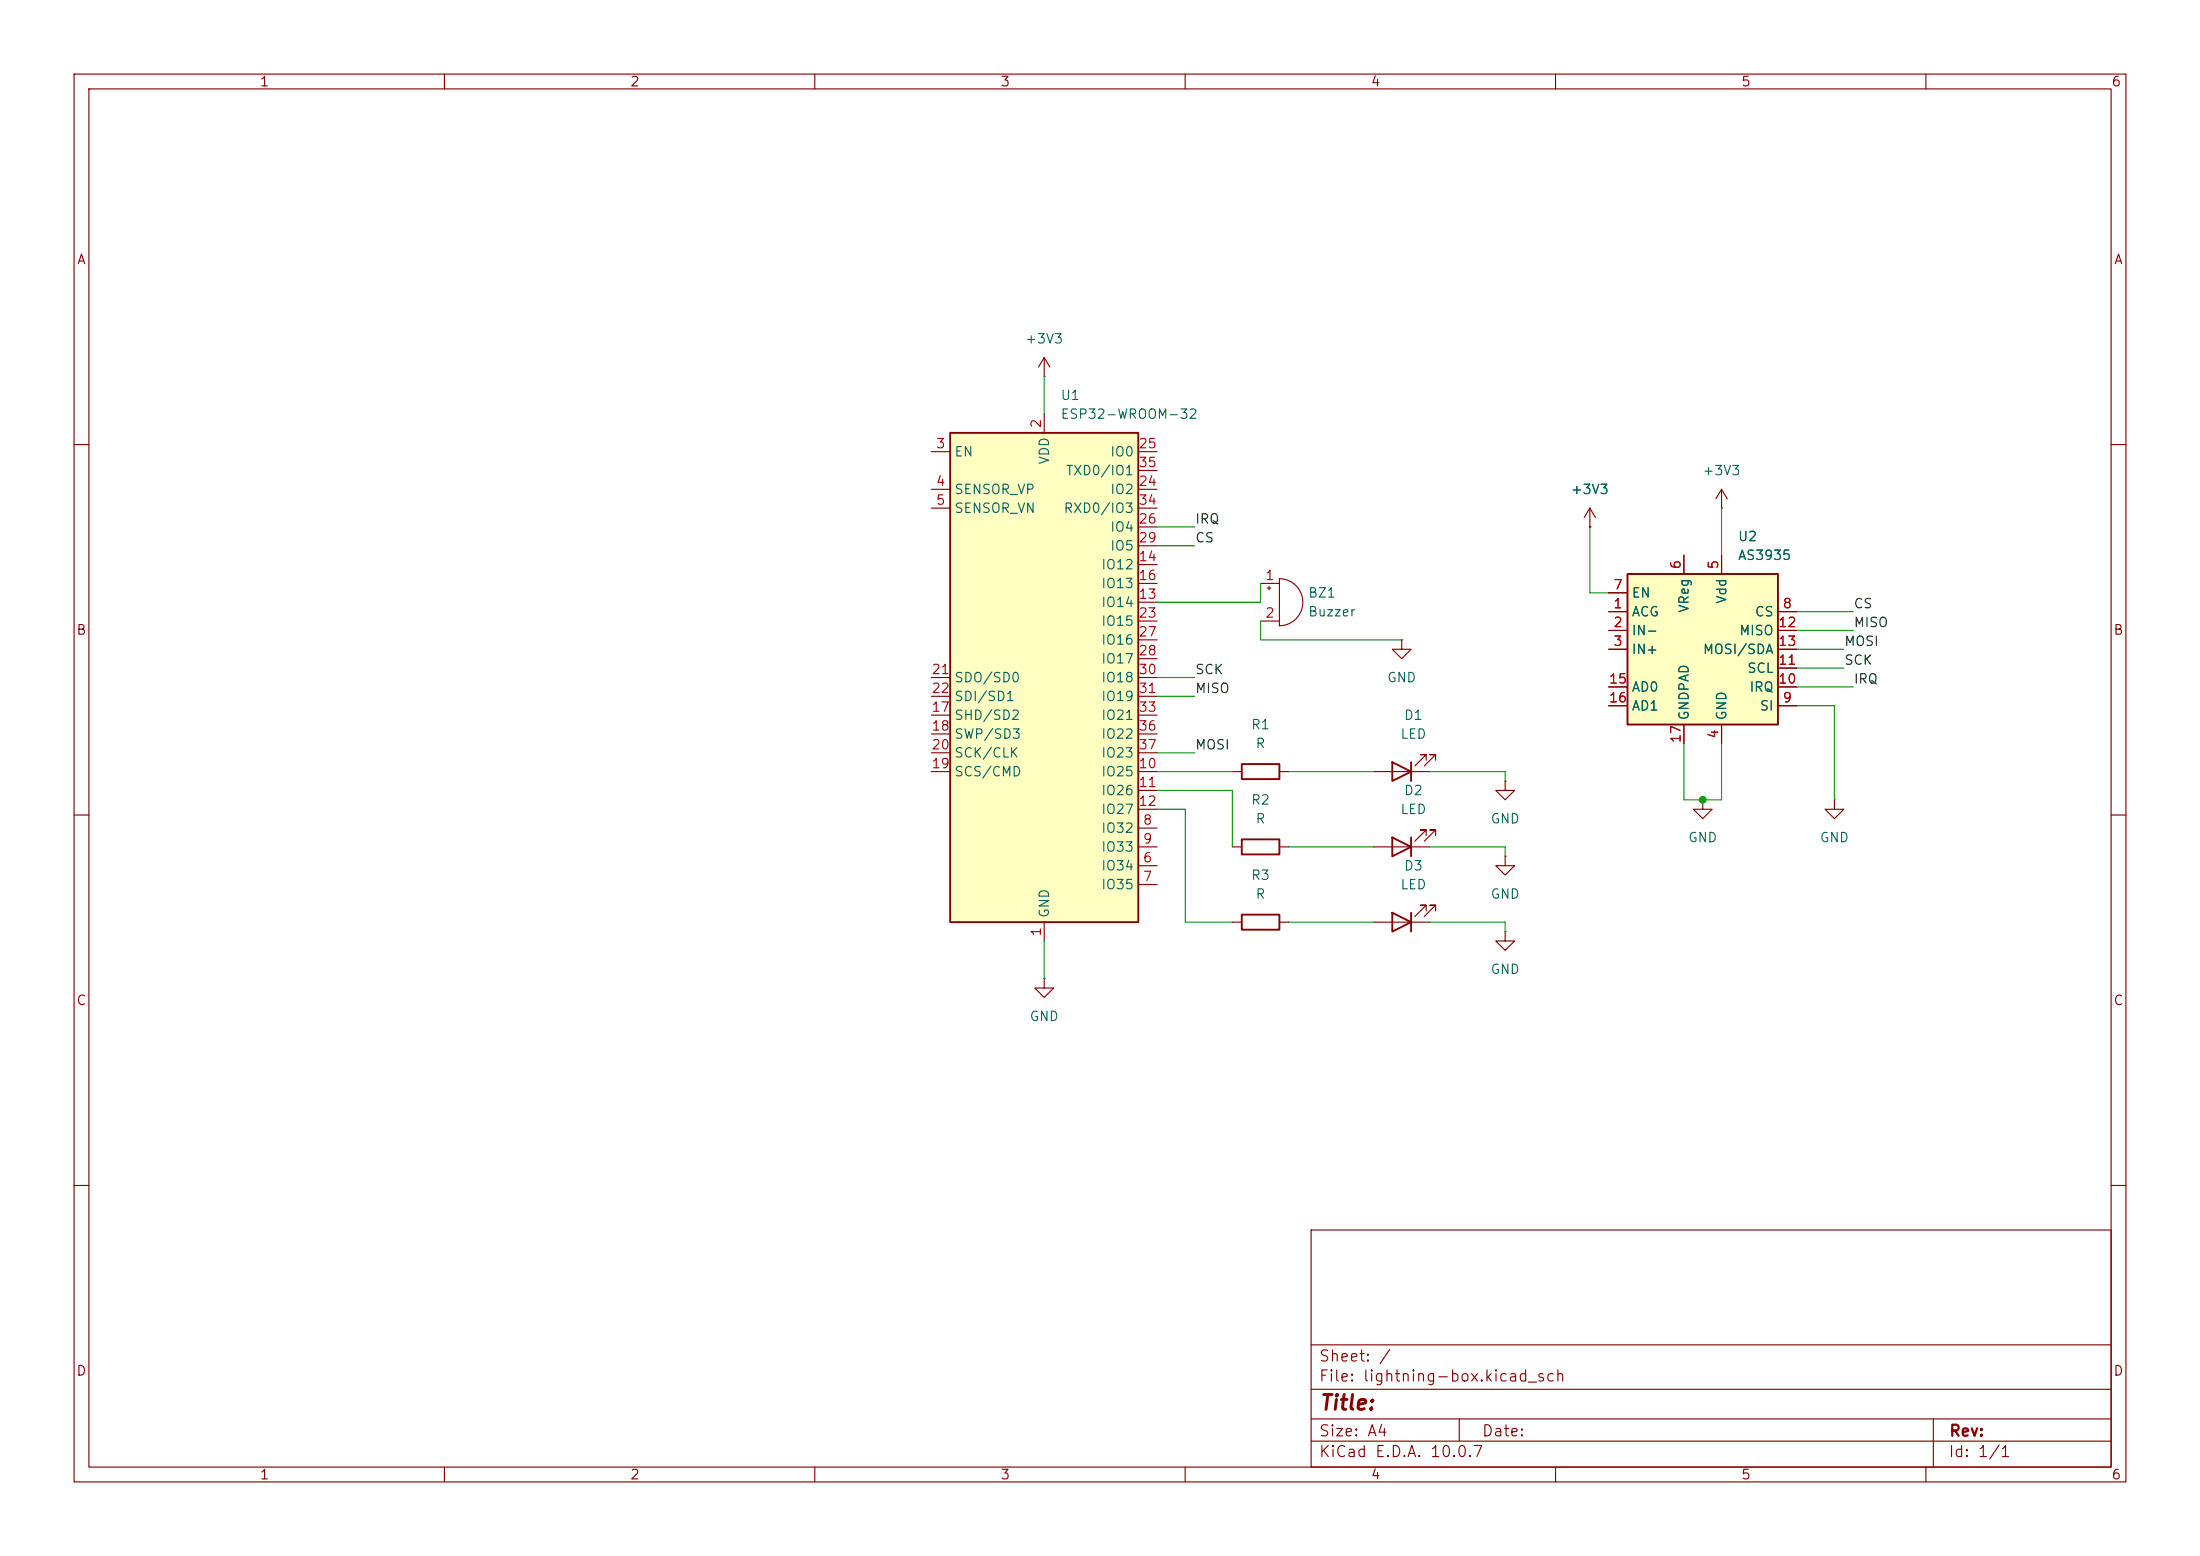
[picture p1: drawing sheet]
(kicad_sch
 (version 20260306)
 (generator "eeschema")
 (generator_version "10.0")
 (paper "A4")
 (lib_symbols
  (symbol "Device:Buzzer"
   (pin_names
    (offset 0.0254) (hide yes)) (exclude_from_sim no) (in_bom yes) (on_board yes)
   (in_pos_files yes)
   (duplicate_pin_numbers_are_jumpers no)
   (property "Reference" "BZ" (at 3.81 1.27 0) (show_name no) (do_not_autoplace no) (effects (font (size 1.27 1.27)) (justify left)))
   (property "Value" "Buzzer" (at 3.81 -1.27 0) (show_name no) (do_not_autoplace no) (effects (font (size 1.27 1.27)) (justify left)))
   (property "Footprint" "" (at -0.635 2.54 90) (show_name no) (do_not_autoplace no) (hide yes) (effects (font (size 1.27 1.27))))
   (property "Datasheet" "" (at -0.635 2.54 90) (show_name no) (do_not_autoplace no) (hide yes) (effects (font (size 1.27 1.27))))
   (property "Description" "Buzzer, polarized" (at 0 0 0) (show_name no) (do_not_autoplace no) (hide yes) (effects (font (size 1.27 1.27))))
   (symbol "Buzzer_0_1"
    (polyline (pts (xy -1.651 1.905) (xy -1.143 1.905)) (stroke (width 0) (type default)) (fill (type none)))
    (polyline (pts (xy -1.397 2.159) (xy -1.397 1.651)) (stroke (width 0) (type default)) (fill (type none)))
    (arc (start 0 3.175) (mid 3.1612 0) (end 0 -3.175) (stroke (width 0) (type default)) (fill (type none)))
    (polyline (pts (xy 0 3.175) (xy 0 -3.175)) (stroke (width 0) (type default)) (fill (type none))))
   (symbol "Buzzer_1_1"
    (pin passive line (at -2.54 2.54 0) (length 2.54) (name "+" (effects (font (size 1.27 1.27)))) (number "1" (effects (font (size 1.27 1.27)))))
    (pin passive line (at -2.54 -2.54 0) (length 2.54) (name "-" (effects (font (size 1.27 1.27)))) (number "2" (effects (font (size 1.27 1.27))))))
   (embedded_fonts no))
  (symbol "Device:LED"
   (pin_numbers (hide yes))
   (pin_names
    (offset 1.016) (hide yes)) (exclude_from_sim no) (in_bom yes) (on_board yes)
   (in_pos_files yes)
   (duplicate_pin_numbers_are_jumpers no)
   (property "Reference" "D" (at 0 2.54 0) (show_name no) (do_not_autoplace no) (effects (font (size 1.27 1.27))))
   (property "Value" "LED" (at 0 -2.54 0) (show_name no) (do_not_autoplace no) (effects (font (size 1.27 1.27))))
   (property "Footprint" "" (at 0 0 0) (show_name no) (do_not_autoplace no) (hide yes) (effects (font (size 1.27 1.27))))
   (property "Datasheet" "" (at 0 0 0) (show_name no) (do_not_autoplace no) (hide yes) (effects (font (size 1.27 1.27))))
   (property "Description" "Light emitting diode" (at 0 0 0) (show_name no) (do_not_autoplace no) (hide yes) (effects (font (size 1.27 1.27))))
   (property "Sim.Pins" "1=K 2=A" (at 0 0 0) (show_name no) (do_not_autoplace no) (hide yes) (effects (font (size 1.27 1.27))))
   (symbol "LED_0_1"
    (polyline (pts (xy -3.048 -0.762) (xy -4.572 -2.286) (xy -3.81 -2.286) (xy -4.572 -2.286) (xy -4.572 -1.524)) (stroke (width 0) (type default)) (fill (type none)))
    (polyline (pts (xy -1.778 -0.762) (xy -3.302 -2.286) (xy -2.54 -2.286) (xy -3.302 -2.286) (xy -3.302 -1.524)) (stroke (width 0) (type default)) (fill (type none)))
    (polyline (pts (xy -1.27 0) (xy 1.27 0)) (stroke (width 0) (type default)) (fill (type none)))
    (polyline (pts (xy -1.27 -1.27) (xy -1.27 1.27)) (stroke (width 0.254) (type default)) (fill (type none)))
    (polyline (pts (xy 1.27 -1.27) (xy 1.27 1.27) (xy -1.27 0) (xy 1.27 -1.27)) (stroke (width 0.254) (type default)) (fill (type none))))
   (symbol "LED_1_1"
    (pin passive line (at -3.81 0 0) (length 2.54) (name "K" (effects (font (size 1.27 1.27)))) (number "1" (effects (font (size 1.27 1.27)))))
    (pin passive line (at 3.81 0 180) (length 2.54) (name "A" (effects (font (size 1.27 1.27)))) (number "2" (effects (font (size 1.27 1.27))))))
   (embedded_fonts no))
  (symbol "Device:R"
   (pin_numbers (hide yes))
   (pin_names
    (offset 0)) (exclude_from_sim no) (in_bom yes) (on_board yes)
   (in_pos_files yes)
   (duplicate_pin_numbers_are_jumpers no)
   (property "Reference" "R" (at 2.032 0 90) (show_name no) (do_not_autoplace no) (effects (font (size 1.27 1.27))))
   (property "Value" "R" (at 0 0 90) (show_name no) (do_not_autoplace no) (effects (font (size 1.27 1.27))))
   (property "Footprint" "" (at -1.778 0 90) (show_name no) (do_not_autoplace no) (hide yes) (effects (font (size 1.27 1.27))))
   (property "Datasheet" "" (at 0 0 0) (show_name no) (do_not_autoplace no) (hide yes) (effects (font (size 1.27 1.27))))
   (property "Description" "Resistor" (at 0 0 0) (show_name no) (do_not_autoplace no) (hide yes) (effects (font (size 1.27 1.27))))
   (symbol "R_0_1"
    (rectangle (start -1.016 -2.54) (end 1.016 2.54) (stroke (width 0.254) (type default)) (fill (type none))))
   (symbol "R_1_1"
    (pin passive line (at 0 3.81 270) (length 1.27) (name "" (effects (font (size 1.27 1.27)))) (number "1" (effects (font (size 1.27 1.27)))))
    (pin passive line (at 0 -3.81 90) (length 1.27) (name "" (effects (font (size 1.27 1.27)))) (number "2" (effects (font (size 1.27 1.27))))))
   (embedded_fonts no))
  (symbol "RF_Module:ESP32-WROOM-32" (exclude_from_sim no) (in_bom yes) (on_board yes)
   (in_pos_files yes)
   (duplicate_pin_numbers_are_jumpers no)
   (property "Reference" "U" (at -12.7 34.29 0) (show_name no) (do_not_autoplace no) (effects (font (size 1.27 1.27)) (justify left)))
   (property "Value" "ESP32-WROOM-32" (at 1.27 34.29 0) (show_name no) (do_not_autoplace no) (effects (font (size 1.27 1.27)) (justify left)))
   (property "Footprint" "RF_Module:ESP32-WROOM-32" (at 0 -38.1 0) (show_name no) (do_not_autoplace no) (hide yes) (effects (font (size 1.27 1.27))))
   (property "Datasheet" "https://www.espressif.com/sites/default/files/documentation/esp32-wroom-32_datasheet_en.pdf" (at -7.62 1.27 0) (show_name no) (do_not_autoplace no) (hide yes) (effects (font (size 1.27 1.27))))
   (property "Description" "RF Module, ESP32-D0WDQ6 SoC, Wi-Fi 802.11b/g/n, Bluetooth, BLE, 32-bit, 2.7-3.6V, onboard antenna, SMD" (at 0 0 0) (show_name no) (do_not_autoplace no) (hide yes) (effects (font (size 1.27 1.27))))
   (symbol "ESP32-WROOM-32_0_1"
    (rectangle (start -12.7 33.02) (end 12.7 -33.02) (stroke (width 0.254) (type default)) (fill (type background))))
   (symbol "ESP32-WROOM-32_1_1"
    (pin power_in line (at 0 -35.56 90) (length 2.54) (name "GND" (effects (font (size 1.27 1.27)))) (number "1" (effects (font (size 1.27 1.27)))))
    (pin power_in line (at 0 35.56 270) (length 2.54) (name "VDD" (effects (font (size 1.27 1.27)))) (number "2" (effects (font (size 1.27 1.27)))))
    (pin input line (at -15.24 30.48 0) (length 2.54) (name "EN" (effects (font (size 1.27 1.27)))) (number "3" (effects (font (size 1.27 1.27)))))
    (pin input line (at -15.24 25.4 0) (length 2.54) (name "SENSOR_VP" (effects (font (size 1.27 1.27)))) (number "4" (effects (font (size 1.27 1.27)))))
    (pin input line (at -15.24 22.86 0) (length 2.54) (name "SENSOR_VN" (effects (font (size 1.27 1.27)))) (number "5" (effects (font (size 1.27 1.27)))))
    (pin input line (at 15.24 -25.4 180) (length 2.54) (name "IO34" (effects (font (size 1.27 1.27)))) (number "6" (effects (font (size 1.27 1.27)))))
    (pin input line (at 15.24 -27.94 180) (length 2.54) (name "IO35" (effects (font (size 1.27 1.27)))) (number "7" (effects (font (size 1.27 1.27)))))
    (pin bidirectional line (at 15.24 -20.32 180) (length 2.54) (name "IO32" (effects (font (size 1.27 1.27)))) (number "8" (effects (font (size 1.27 1.27)))))
    (pin bidirectional line (at 15.24 -22.86 180) (length 2.54) (name "IO33" (effects (font (size 1.27 1.27)))) (number "9" (effects (font (size 1.27 1.27)))))
    (pin bidirectional line (at 15.24 -12.7 180) (length 2.54) (name "IO25" (effects (font (size 1.27 1.27)))) (number "10" (effects (font (size 1.27 1.27)))))
    (pin bidirectional line (at 15.24 -15.24 180) (length 2.54) (name "IO26" (effects (font (size 1.27 1.27)))) (number "11" (effects (font (size 1.27 1.27)))))
    (pin bidirectional line (at 15.24 -17.78 180) (length 2.54) (name "IO27" (effects (font (size 1.27 1.27)))) (number "12" (effects (font (size 1.27 1.27)))))
    (pin bidirectional line (at 15.24 10.16 180) (length 2.54) (name "IO14" (effects (font (size 1.27 1.27)))) (number "13" (effects (font (size 1.27 1.27)))))
    (pin bidirectional line (at 15.24 15.24 180) (length 2.54) (name "IO12" (effects (font (size 1.27 1.27)))) (number "14" (effects (font (size 1.27 1.27)))))
    (pin passive line (at 0 -35.56 90) (length 2.54) (hide yes) (name "GND" (effects (font (size 1.27 1.27)))) (number "15" (effects (font (size 1.27 1.27)))))
    (pin bidirectional line (at 15.24 12.7 180) (length 2.54) (name "IO13" (effects (font (size 1.27 1.27)))) (number "16" (effects (font (size 1.27 1.27)))))
    (pin bidirectional line (at -15.24 -5.08 0) (length 2.54) (name "SHD/SD2" (effects (font (size 1.27 1.27)))) (number "17" (effects (font (size 1.27 1.27)))))
    (pin bidirectional line (at -15.24 -7.62 0) (length 2.54) (name "SWP/SD3" (effects (font (size 1.27 1.27)))) (number "18" (effects (font (size 1.27 1.27)))))
    (pin bidirectional line (at -15.24 -12.7 0) (length 2.54) (name "SCS/CMD" (effects (font (size 1.27 1.27)))) (number "19" (effects (font (size 1.27 1.27)))))
    (pin bidirectional line (at -15.24 -10.16 0) (length 2.54) (name "SCK/CLK" (effects (font (size 1.27 1.27)))) (number "20" (effects (font (size 1.27 1.27)))))
    (pin bidirectional line (at -15.24 0 0) (length 2.54) (name "SDO/SD0" (effects (font (size 1.27 1.27)))) (number "21" (effects (font (size 1.27 1.27)))))
    (pin bidirectional line (at -15.24 -2.54 0) (length 2.54) (name "SDI/SD1" (effects (font (size 1.27 1.27)))) (number "22" (effects (font (size 1.27 1.27)))))
    (pin bidirectional line (at 15.24 7.62 180) (length 2.54) (name "IO15" (effects (font (size 1.27 1.27)))) (number "23" (effects (font (size 1.27 1.27)))))
    (pin bidirectional line (at 15.24 25.4 180) (length 2.54) (name "IO2" (effects (font (size 1.27 1.27)))) (number "24" (effects (font (size 1.27 1.27)))))
    (pin bidirectional line (at 15.24 30.48 180) (length 2.54) (name "IO0" (effects (font (size 1.27 1.27)))) (number "25" (effects (font (size 1.27 1.27)))))
    (pin bidirectional line (at 15.24 20.32 180) (length 2.54) (name "IO4" (effects (font (size 1.27 1.27)))) (number "26" (effects (font (size 1.27 1.27)))))
    (pin bidirectional line (at 15.24 5.08 180) (length 2.54) (name "IO16" (effects (font (size 1.27 1.27)))) (number "27" (effects (font (size 1.27 1.27)))))
    (pin bidirectional line (at 15.24 2.54 180) (length 2.54) (name "IO17" (effects (font (size 1.27 1.27)))) (number "28" (effects (font (size 1.27 1.27)))))
    (pin bidirectional line (at 15.24 17.78 180) (length 2.54) (name "IO5" (effects (font (size 1.27 1.27)))) (number "29" (effects (font (size 1.27 1.27)))))
    (pin bidirectional line (at 15.24 0 180) (length 2.54) (name "IO18" (effects (font (size 1.27 1.27)))) (number "30" (effects (font (size 1.27 1.27)))))
    (pin bidirectional line (at 15.24 -2.54 180) (length 2.54) (name "IO19" (effects (font (size 1.27 1.27)))) (number "31" (effects (font (size 1.27 1.27)))))
    (pin no_connect line (at -12.7 -27.94 0) (length 2.54) (hide yes) (name "NC" (effects (font (size 1.27 1.27)))) (number "32" (effects (font (size 1.27 1.27)))))
    (pin bidirectional line (at 15.24 -5.08 180) (length 2.54) (name "IO21" (effects (font (size 1.27 1.27)))) (number "33" (effects (font (size 1.27 1.27)))))
    (pin bidirectional line (at 15.24 22.86 180) (length 2.54) (name "RXD0/IO3" (effects (font (size 1.27 1.27)))) (number "34" (effects (font (size 1.27 1.27)))))
    (pin bidirectional line (at 15.24 27.94 180) (length 2.54) (name "TXD0/IO1" (effects (font (size 1.27 1.27)))) (number "35" (effects (font (size 1.27 1.27)))))
    (pin bidirectional line (at 15.24 -7.62 180) (length 2.54) (name "IO22" (effects (font (size 1.27 1.27)))) (number "36" (effects (font (size 1.27 1.27)))))
    (pin bidirectional line (at 15.24 -10.16 180) (length 2.54) (name "IO23" (effects (font (size 1.27 1.27)))) (number "37" (effects (font (size 1.27 1.27)))))
    (pin passive line (at 0 -35.56 90) (length 2.54) (hide yes) (name "GND" (effects (font (size 1.27 1.27)))) (number "38" (effects (font (size 1.27 1.27)))))
    (pin passive line (at 0 -35.56 90) (length 2.54) (hide yes) (name "GND" (effects (font (size 1.27 1.27)))) (number "39" (effects (font (size 1.27 1.27))))))
   (embedded_fonts no))
  (symbol "Sensor:AS3935" (exclude_from_sim no) (in_bom yes) (on_board yes)
   (in_pos_files yes)
   (duplicate_pin_numbers_are_jumpers no)
   (property "Reference" "U" (at 5.08 15.24 0) (show_name no) (do_not_autoplace no) (effects (font (size 1.27 1.27)) (justify left)))
   (property "Value" "AS3935" (at 5.08 12.7 0) (show_name no) (do_not_autoplace no) (effects (font (size 1.27 1.27)) (justify left)))
   (property "Footprint" "Package_DFN_QFN:MLPQ-16-1EP_4x4mm_P0.65mm_EP2.8x2.8mm" (at 20.32 22.86 0) (show_name no) (do_not_autoplace no) (hide yes) (effects (font (size 1.27 1.27))))
   (property "Datasheet" "https://www.embeddedadventures.com/datasheets/AS3935_Datasheet_EN_v2.pdf" (at -2.54 0 0) (show_name no) (do_not_autoplace no) (hide yes) (effects (font (size 1.27 1.27))))
   (property "Description" "Programmable fully integrated Lightning Sensor IC" (at 0 0 0) (show_name no) (do_not_autoplace no) (hide yes) (effects (font (size 1.27 1.27))))
   (symbol "AS3935_0_1"
    (rectangle (start -10.16 10.16) (end 10.16 -10.16) (stroke (width 0.254) (type default)) (fill (type background))))
   (symbol "AS3935_1_1"
    (pin input line (at -12.7 5.08 0) (length 2.54) (name "ACG" (effects (font (size 1.27 1.27)))) (number "1" (effects (font (size 1.27 1.27)))))
    (pin input line (at -12.7 2.54 0) (length 2.54) (name "IN-" (effects (font (size 1.27 1.27)))) (number "2" (effects (font (size 1.27 1.27)))))
    (pin input line (at -12.7 0 0) (length 2.54) (name "IN+" (effects (font (size 1.27 1.27)))) (number "3" (effects (font (size 1.27 1.27)))))
    (pin power_in line (at 2.54 -12.7 90) (length 2.54) (name "GND" (effects (font (size 1.27 1.27)))) (number "4" (effects (font (size 1.27 1.27)))))
    (pin power_in line (at 2.54 12.7 270) (length 2.54) (name "Vdd" (effects (font (size 1.27 1.27)))) (number "5" (effects (font (size 1.27 1.27)))))
    (pin passive line (at -2.54 12.7 270) (length 2.54) (name "VReg" (effects (font (size 1.27 1.27)))) (number "6" (effects (font (size 1.27 1.27)))))
    (pin input line (at -12.7 7.62 0) (length 2.54) (name "EN" (effects (font (size 1.27 1.27)))) (number "7" (effects (font (size 1.27 1.27)))))
    (pin input line (at 12.7 5.08 180) (length 2.54) (name "CS" (effects (font (size 1.27 1.27)))) (number "8" (effects (font (size 1.27 1.27)))))
    (pin input line (at 12.7 -7.62 180) (length 2.54) (name "SI" (effects (font (size 1.27 1.27)))) (number "9" (effects (font (size 1.27 1.27)))))
    (pin bidirectional line (at 12.7 -5.08 180) (length 2.54) (name "IRQ" (effects (font (size 1.27 1.27)))) (number "10" (effects (font (size 1.27 1.27)))))
    (pin bidirectional line (at 12.7 -2.54 180) (length 2.54) (name "SCL" (effects (font (size 1.27 1.27)))) (number "11" (effects (font (size 1.27 1.27)))))
    (pin output line (at 12.7 2.54 180) (length 2.54) (name "MISO" (effects (font (size 1.27 1.27)))) (number "12" (effects (font (size 1.27 1.27)))))
    (pin bidirectional line (at 12.7 0 180) (length 2.54) (name "MOSI/SDA" (effects (font (size 1.27 1.27)))) (number "13" (effects (font (size 1.27 1.27)))))
    (pin input line (at -12.7 -5.08 0) (length 2.54) (name "AD0" (effects (font (size 1.27 1.27)))) (number "15" (effects (font (size 1.27 1.27)))))
    (pin input line (at -12.7 -7.62 0) (length 2.54) (name "AD1" (effects (font (size 1.27 1.27)))) (number "16" (effects (font (size 1.27 1.27)))))
    (pin power_in line (at -2.54 -12.7 90) (length 2.54) (name "GNDPAD" (effects (font (size 1.27 1.27)))) (number "17" (effects (font (size 1.27 1.27))))))
   (embedded_fonts no))
  (symbol "power:+3V3"
   (power global)
   (pin_numbers (hide yes))
   (pin_names
    (offset 0) (hide yes)) (exclude_from_sim no) (in_bom yes) (on_board yes)
   (in_pos_files yes)
   (duplicate_pin_numbers_are_jumpers no)
   (property "Reference" "#PWR" (at 0 -3.81 0) (show_name no) (do_not_autoplace no) (hide yes) (effects (font (size 1.27 1.27))))
   (property "Value" "+3V3" (at 0 3.556 0) (show_name no) (do_not_autoplace no) (effects (font (size 1.27 1.27))))
   (property "Footprint" "" (at 0 0 0) (show_name no) (do_not_autoplace no) (hide yes) (effects (font (size 1.27 1.27))))
   (property "Datasheet" "" (at 0 0 0) (show_name no) (do_not_autoplace no) (hide yes) (effects (font (size 1.27 1.27))))
   (property "Description" "Power symbol creates a global label with name \"+3V3\"" (at 0 0 0) (show_name no) (do_not_autoplace no) (hide yes) (effects (font (size 1.27 1.27))))
   (symbol "+3V3_0_1"
    (polyline (pts (xy -0.762 1.27) (xy 0 2.54)) (stroke (width 0) (type default)) (fill (type none)))
    (polyline (pts (xy 0 2.54) (xy 0.762 1.27)) (stroke (width 0) (type default)) (fill (type none)))
    (polyline (pts (xy 0 0) (xy 0 2.54)) (stroke (width 0) (type default)) (fill (type none))))
   (symbol "+3V3_1_1"
    (pin power_in line (at 0 0 90) (length 0) (name "" (effects (font (size 1.27 1.27)))) (number "1" (effects (font (size 1.27 1.27))))))
   (embedded_fonts no))
  (symbol "power:GND"
   (power global)
   (pin_numbers (hide yes))
   (pin_names
    (offset 0) (hide yes)) (exclude_from_sim no) (in_bom yes) (on_board yes)
   (in_pos_files yes)
   (duplicate_pin_numbers_are_jumpers no)
   (property "Reference" "#PWR" (at 0 -6.35 0) (show_name no) (do_not_autoplace no) (hide yes) (effects (font (size 1.27 1.27))))
   (property "Value" "GND" (at 0 -3.81 0) (show_name no) (do_not_autoplace no) (effects (font (size 1.27 1.27))))
   (property "Footprint" "" (at 0 0 0) (show_name no) (do_not_autoplace no) (hide yes) (effects (font (size 1.27 1.27))))
   (property "Datasheet" "" (at 0 0 0) (show_name no) (do_not_autoplace no) (hide yes) (effects (font (size 1.27 1.27))))
   (property "Description" "Power symbol creates a global label with name \"GND\" , ground" (at 0 0 0) (show_name no) (do_not_autoplace no) (hide yes) (effects (font (size 1.27 1.27))))
   (symbol "GND_0_1"
    (polyline (pts (xy 0 0) (xy 0 -1.27) (xy 1.27 -1.27) (xy 0 -2.54) (xy -1.27 -1.27) (xy 0 -1.27)) (stroke (width 0) (type default)) (fill (type none))))
   (symbol "GND_1_1"
    (pin power_in line (at 0 0 270) (length 0) (name "" (effects (font (size 1.27 1.27)))) (number "1" (effects (font (size 1.27 1.27))))))
   (embedded_fonts no)))
 (junction
  (at 229.87 107.95)
  (diameter 0)
  (color 0 0 0 0))
 (wire
  (pts (xy 242.57 85.09) (xy 250.19 85.09))
  (stroke (width 0) (type default)))
 (wire
  (pts (xy 227.33 100.33) (xy 227.33 107.95))
  (stroke (width 0) (type default)))
 (wire
  (pts (xy 242.57 82.55) (xy 250.19 82.55))
  (stroke (width 0) (type default)))
 (wire
  (pts (xy 193.04 114.3) (xy 203.2 114.3))
  (stroke (width 0) (type default)))
 (wire
  (pts (xy 156.21 93.98) (xy 161.29 93.98))
  (stroke (width 0) (type default)))
 (wire
  (pts (xy 170.18 86.36) (xy 189.23 86.36))
  (stroke (width 0) (type default)))
 (wire
  (pts (xy 214.63 71.12) (xy 214.63 80.01))
  (stroke (width 0) (type default)))
 (wire
  (pts (xy 203.2 104.14) (xy 203.2 105.41))
  (stroke (width 0) (type default)))
 (wire
  (pts (xy 203.2 114.3) (xy 203.2 115.57))
  (stroke (width 0) (type default)))
 (wire
  (pts (xy 203.2 124.46) (xy 203.2 125.73))
  (stroke (width 0) (type default)))
 (wire
  (pts (xy 242.57 95.25) (xy 247.65 95.25))
  (stroke (width 0) (type default)))
 (wire
  (pts (xy 156.21 81.28) (xy 170.18 81.28))
  (stroke (width 0) (type default)))
 (wire
  (pts (xy 232.41 68.58) (xy 232.41 74.93))
  (stroke (width 0) (type default)))
 (wire
  (pts (xy 156.21 101.6) (xy 161.29 101.6))
  (stroke (width 0) (type default)))
 (wire
  (pts (xy 140.97 50.8) (xy 140.97 55.88))
  (stroke (width 0) (type default)))
 (wire
  (pts (xy 170.18 83.82) (xy 170.18 86.36))
  (stroke (width 0) (type default)))
 (wire
  (pts (xy 173.99 114.3) (xy 185.42 114.3))
  (stroke (width 0) (type default)))
 (wire
  (pts (xy 232.41 100.33) (xy 232.41 107.95))
  (stroke (width 0) (type default)))
 (wire
  (pts (xy 193.04 104.14) (xy 203.2 104.14))
  (stroke (width 0) (type default)))
 (wire
  (pts (xy 156.21 73.66) (xy 161.29 73.66))
  (stroke (width 0) (type default)))
 (wire
  (pts (xy 160.02 124.46) (xy 166.37 124.46))
  (stroke (width 0) (type default)))
 (wire
  (pts (xy 156.21 71.12) (xy 161.29 71.12))
  (stroke (width 0) (type default)))
 (wire
  (pts (xy 227.33 107.95) (xy 229.87 107.95))
  (stroke (width 0) (type default)))
 (wire
  (pts (xy 193.04 124.46) (xy 203.2 124.46))
  (stroke (width 0) (type default)))
 (wire
  (pts (xy 170.18 81.28) (xy 170.18 78.74))
  (stroke (width 0) (type default)))
 (wire
  (pts (xy 173.99 104.14) (xy 185.42 104.14))
  (stroke (width 0) (type default)))
 (wire
  (pts (xy 156.21 104.14) (xy 166.37 104.14))
  (stroke (width 0) (type default)))
 (wire
  (pts (xy 166.37 106.68) (xy 166.37 114.3))
  (stroke (width 0) (type default)))
 (wire
  (pts (xy 156.21 109.22) (xy 160.02 109.22))
  (stroke (width 0) (type default)))
 (wire
  (pts (xy 140.97 127) (xy 140.97 132.08))
  (stroke (width 0) (type default)))
 (wire
  (pts (xy 232.41 107.95) (xy 229.87 107.95))
  (stroke (width 0) (type default)))
 (wire
  (pts (xy 160.02 109.22) (xy 160.02 124.46))
  (stroke (width 0) (type default)))
 (wire
  (pts (xy 242.57 87.63) (xy 248.92 87.63))
  (stroke (width 0) (type default)))
 (wire
  (pts (xy 214.63 80.01) (xy 217.17 80.01))
  (stroke (width 0) (type default)))
 (wire
  (pts (xy 156.21 91.44) (xy 161.29 91.44))
  (stroke (width 0) (type default)))
 (wire
  (pts (xy 247.65 95.25) (xy 247.65 107.95))
  (stroke (width 0) (type default)))
 (wire
  (pts (xy 156.21 106.68) (xy 166.37 106.68))
  (stroke (width 0) (type default)))
 (wire
  (pts (xy 242.57 90.17) (xy 248.92 90.17))
  (stroke (width 0) (type default)))
 (wire
  (pts (xy 173.99 124.46) (xy 185.42 124.46))
  (stroke (width 0) (type default)))
 (wire
  (pts (xy 242.57 92.71) (xy 250.19 92.71))
  (stroke (width 0) (type default)))
 (label "CS"
  (at 250.19 82.55 0)
  (effects (font (size 1.27 1.27)) (justify left bottom)))
 (label "MISO"
  (at 250.19 85.09 0)
  (effects (font (size 1.27 1.27)) (justify left bottom)))
 (label "MOSI"
  (at 161.29 101.6 0)
  (effects (font (size 1.27 1.27)) (justify left bottom)))
 (label "IRQ"
  (at 161.29 71.12 0)
  (effects (font (size 1.27 1.27)) (justify left bottom)))
 (label "IRQ"
  (at 250.19 92.71 0)
  (effects (font (size 1.27 1.27)) (justify left bottom)))
 (label "SCK"
  (at 161.29 91.44 0)
  (effects (font (size 1.27 1.27)) (justify left bottom)))
 (label "CS"
  (at 161.29 73.66 0)
  (effects (font (size 1.27 1.27)) (justify left bottom)))
 (label "SCK"
  (at 248.92 90.17 0)
  (effects (font (size 1.27 1.27)) (justify left bottom)))
 (label "MISO"
  (at 161.29 93.98 0)
  (effects (font (size 1.27 1.27)) (justify left bottom)))
 (label "MOSI"
  (at 248.92 87.63 0)
  (effects (font (size 1.27 1.27)) (justify left bottom)))
 (symbol
  (lib_id "power:GND")
  (at 203.2 105.41 0)
  (unit 1)
  (body_style 1)
  (exclude_from_sim no)
  (in_bom yes)
  (on_board yes)
  (in_pos_files yes)
  (dnp no)
  (fields_autoplaced yes)
  (property "Reference" "#PWR01" (at 203.2 111.76 0) (hide yes) (show_name no) (do_not_autoplace no) (effects (font (size 1.27 1.27))))
  (property "Value" "GND" (at 203.2 110.49 0) (show_name no) (do_not_autoplace no) (effects (font (size 1.27 1.27))))
  (property "Footprint" "" (at 203.2 105.41 0) (hide yes) (show_name no) (do_not_autoplace no) (effects (font (size 1.27 1.27))))
  (property "Datasheet" "" (at 203.2 105.41 0) (hide yes) (show_name no) (do_not_autoplace no) (effects (font (size 1.27 1.27))))
  (property "Description" "Power symbol creates a global label with name \"GND\" , ground" (at 203.2 105.41 0) (hide yes) (show_name no) (do_not_autoplace no) (effects (font (size 1.27 1.27))))
  (pin "1"))
 (symbol
  (lib_id "Device:R")
  (at 170.18 114.3 90)
  (unit 1)
  (body_style 1)
  (exclude_from_sim no)
  (in_bom yes)
  (on_board yes)
  (in_pos_files yes)
  (dnp no)
  (fields_autoplaced yes)
  (property "Reference" "R2" (at 170.18 107.95 90) (show_name no) (do_not_autoplace no) (effects (font (size 1.27 1.27))))
  (property "Value" "R" (at 170.18 110.49 90) (show_name no) (do_not_autoplace no) (effects (font (size 1.27 1.27))))
  (property "Footprint" "" (at 170.18 116.078 90) (hide yes) (show_name no) (do_not_autoplace no) (effects (font (size 1.27 1.27))))
  (property "Datasheet" "" (at 170.18 114.3 0) (hide yes) (show_name no) (do_not_autoplace no) (effects (font (size 1.27 1.27))))
  (property "Description" "Resistor" (at 170.18 114.3 0) (hide yes) (show_name no) (do_not_autoplace no) (effects (font (size 1.27 1.27))))
  (pin "1")
  (pin "2"))
 (symbol
  (lib_id "Device:LED")
  (at 189.23 114.3 180)
  (unit 1)
  (body_style 1)
  (exclude_from_sim no)
  (in_bom yes)
  (on_board yes)
  (in_pos_files yes)
  (dnp no)
  (fields_autoplaced yes)
  (property "Reference" "D2" (at 190.8175 106.68 0) (show_name no) (do_not_autoplace no) (effects (font (size 1.27 1.27))))
  (property "Value" "LED" (at 190.8175 109.22 0) (show_name no) (do_not_autoplace no) (effects (font (size 1.27 1.27))))
  (property "Footprint" "" (at 189.23 114.3 0) (hide yes) (show_name no) (do_not_autoplace no) (effects (font (size 1.27 1.27))))
  (property "Datasheet" "" (at 189.23 114.3 0) (hide yes) (show_name no) (do_not_autoplace no) (effects (font (size 1.27 1.27))))
  (property "Description" "Light emitting diode" (at 189.23 114.3 0) (hide yes) (show_name no) (do_not_autoplace no) (effects (font (size 1.27 1.27))))
  (property "Sim.Pins" "1=K 2=A" (at 189.23 114.3 0) (hide yes) (show_name no) (do_not_autoplace no) (effects (font (size 1.27 1.27))))
  (pin "1")
  (pin "2"))
 (symbol
  (lib_id "Device:R")
  (at 170.18 104.14 90)
  (unit 1)
  (body_style 1)
  (exclude_from_sim no)
  (in_bom yes)
  (on_board yes)
  (in_pos_files yes)
  (dnp no)
  (fields_autoplaced yes)
  (property "Reference" "R1" (at 170.18 97.79 90) (show_name no) (do_not_autoplace no) (effects (font (size 1.27 1.27))))
  (property "Value" "R" (at 170.18 100.33 90) (show_name no) (do_not_autoplace no) (effects (font (size 1.27 1.27))))
  (property "Footprint" "" (at 170.18 105.918 90) (hide yes) (show_name no) (do_not_autoplace no) (effects (font (size 1.27 1.27))))
  (property "Datasheet" "" (at 170.18 104.14 0) (hide yes) (show_name no) (do_not_autoplace no) (effects (font (size 1.27 1.27))))
  (property "Description" "Resistor" (at 170.18 104.14 0) (hide yes) (show_name no) (do_not_autoplace no) (effects (font (size 1.27 1.27))))
  (pin "1")
  (pin "2"))
 (symbol
  (lib_id "power:GND")
  (at 229.87 107.95 0)
  (unit 1)
  (body_style 1)
  (exclude_from_sim no)
  (in_bom yes)
  (on_board yes)
  (in_pos_files yes)
  (dnp no)
  (fields_autoplaced yes)
  (property "Reference" "#PWR08" (at 229.87 114.3 0) (hide yes) (show_name no) (do_not_autoplace no) (effects (font (size 1.27 1.27))))
  (property "Value" "GND" (at 229.87 113.03 0) (show_name no) (do_not_autoplace no) (effects (font (size 1.27 1.27))))
  (property "Footprint" "" (at 229.87 107.95 0) (hide yes) (show_name no) (do_not_autoplace no) (effects (font (size 1.27 1.27))))
  (property "Datasheet" "" (at 229.87 107.95 0) (hide yes) (show_name no) (do_not_autoplace no) (effects (font (size 1.27 1.27))))
  (property "Description" "Power symbol creates a global label with name \"GND\" , ground" (at 229.87 107.95 0) (hide yes) (show_name no) (do_not_autoplace no) (effects (font (size 1.27 1.27))))
  (pin "1"))
 (symbol
  (lib_id "power:+3V3")
  (at 140.97 50.8 0)
  (unit 1)
  (body_style 1)
  (exclude_from_sim no)
  (in_bom yes)
  (on_board yes)
  (in_pos_files yes)
  (dnp no)
  (fields_autoplaced yes)
  (property "Reference" "#PWR05" (at 140.97 54.61 0) (hide yes) (show_name no) (do_not_autoplace no) (effects (font (size 1.27 1.27))))
  (property "Value" "+3V3" (at 140.97 45.72 0) (show_name no) (do_not_autoplace no) (effects (font (size 1.27 1.27))))
  (property "Footprint" "" (at 140.97 50.8 0) (hide yes) (show_name no) (do_not_autoplace no) (effects (font (size 1.27 1.27))))
  (property "Datasheet" "" (at 140.97 50.8 0) (hide yes) (show_name no) (do_not_autoplace no) (effects (font (size 1.27 1.27))))
  (property "Description" "Power symbol creates a global label with name \"+3V3\"" (at 140.97 50.8 0) (hide yes) (show_name no) (do_not_autoplace no) (effects (font (size 1.27 1.27))))
  (pin "1"))
 (symbol
  (lib_id "power:GND")
  (at 247.65 107.95 0)
  (unit 1)
  (body_style 1)
  (exclude_from_sim no)
  (in_bom yes)
  (on_board yes)
  (in_pos_files yes)
  (dnp no)
  (fields_autoplaced yes)
  (property "Reference" "#PWR09" (at 247.65 114.3 0) (hide yes) (show_name no) (do_not_autoplace no) (effects (font (size 1.27 1.27))))
  (property "Value" "GND" (at 247.65 113.03 0) (show_name no) (do_not_autoplace no) (effects (font (size 1.27 1.27))))
  (property "Footprint" "" (at 247.65 107.95 0) (hide yes) (show_name no) (do_not_autoplace no) (effects (font (size 1.27 1.27))))
  (property "Datasheet" "" (at 247.65 107.95 0) (hide yes) (show_name no) (do_not_autoplace no) (effects (font (size 1.27 1.27))))
  (property "Description" "Power symbol creates a global label with name \"GND\" , ground" (at 247.65 107.95 0) (hide yes) (show_name no) (do_not_autoplace no) (effects (font (size 1.27 1.27))))
  (pin "1"))
 (symbol
  (lib_id "Device:LED")
  (at 189.23 124.46 180)
  (unit 1)
  (body_style 1)
  (exclude_from_sim no)
  (in_bom yes)
  (on_board yes)
  (in_pos_files yes)
  (dnp no)
  (fields_autoplaced yes)
  (property "Reference" "D3" (at 190.8175 116.84 0) (show_name no) (do_not_autoplace no) (effects (font (size 1.27 1.27))))
  (property "Value" "LED" (at 190.8175 119.38 0) (show_name no) (do_not_autoplace no) (effects (font (size 1.27 1.27))))
  (property "Footprint" "" (at 189.23 124.46 0) (hide yes) (show_name no) (do_not_autoplace no) (effects (font (size 1.27 1.27))))
  (property "Datasheet" "" (at 189.23 124.46 0) (hide yes) (show_name no) (do_not_autoplace no) (effects (font (size 1.27 1.27))))
  (property "Description" "Light emitting diode" (at 189.23 124.46 0) (hide yes) (show_name no) (do_not_autoplace no) (effects (font (size 1.27 1.27))))
  (property "Sim.Pins" "1=K 2=A" (at 189.23 124.46 0) (hide yes) (show_name no) (do_not_autoplace no) (effects (font (size 1.27 1.27))))
  (pin "1")
  (pin "2"))
 (symbol
  (lib_id "power:GND")
  (at 140.97 132.08 0)
  (unit 1)
  (body_style 1)
  (exclude_from_sim no)
  (in_bom yes)
  (on_board yes)
  (in_pos_files yes)
  (dnp no)
  (fields_autoplaced yes)
  (property "Reference" "#PWR04" (at 140.97 138.43 0) (hide yes) (show_name no) (do_not_autoplace no) (effects (font (size 1.27 1.27))))
  (property "Value" "GND" (at 140.97 137.16 0) (show_name no) (do_not_autoplace no) (effects (font (size 1.27 1.27))))
  (property "Footprint" "" (at 140.97 132.08 0) (hide yes) (show_name no) (do_not_autoplace no) (effects (font (size 1.27 1.27))))
  (property "Datasheet" "" (at 140.97 132.08 0) (hide yes) (show_name no) (do_not_autoplace no) (effects (font (size 1.27 1.27))))
  (property "Description" "Power symbol creates a global label with name \"GND\" , ground" (at 140.97 132.08 0) (hide yes) (show_name no) (do_not_autoplace no) (effects (font (size 1.27 1.27))))
  (pin "1"))
 (symbol
  (lib_id "power:+3V3")
  (at 214.63 71.12 0)
  (unit 1)
  (body_style 1)
  (exclude_from_sim no)
  (in_bom yes)
  (on_board yes)
  (in_pos_files yes)
  (dnp no)
  (fields_autoplaced yes)
  (property "Reference" "#PWR010" (at 214.63 74.93 0) (hide yes) (show_name no) (do_not_autoplace no) (effects (font (size 1.27 1.27))))
  (property "Value" "+3V3" (at 214.63 66.04 0) (show_name no) (do_not_autoplace no) (effects (font (size 1.27 1.27))))
  (property "Footprint" "" (at 214.63 71.12 0) (hide yes) (show_name no) (do_not_autoplace no) (effects (font (size 1.27 1.27))))
  (property "Datasheet" "" (at 214.63 71.12 0) (hide yes) (show_name no) (do_not_autoplace no) (effects (font (size 1.27 1.27))))
  (property "Description" "Power symbol creates a global label with name \"+3V3\"" (at 214.63 71.12 0) (hide yes) (show_name no) (do_not_autoplace no) (effects (font (size 1.27 1.27))))
  (pin "1"))
 (symbol
  (lib_id "Sensor:AS3935")
  (at 229.87 87.63 0)
  (unit 1)
  (body_style 1)
  (exclude_from_sim no)
  (in_bom yes)
  (on_board yes)
  (in_pos_files yes)
  (dnp no)
  (fields_autoplaced yes)
  (property "Reference" "U2" (at 234.5533 72.39 0) (show_name no) (do_not_autoplace no) (effects (font (size 1.27 1.27)) (justify left)))
  (property "Value" "AS3935" (at 234.5533 74.93 0) (show_name no) (do_not_autoplace no) (effects (font (size 1.27 1.27)) (justify left)))
  (property "Footprint" "Package_DFN_QFN:MLPQ-16-1EP_4x4mm_P0.65mm_EP2.8x2.8mm" (at 250.19 64.77 0) (hide yes) (show_name no) (do_not_autoplace no) (effects (font (size 1.27 1.27))))
  (property "Datasheet" "https://www.embeddedadventures.com/datasheets/AS3935_Datasheet_EN_v2.pdf" (at 227.33 87.63 0) (hide yes) (show_name no) (do_not_autoplace no) (effects (font (size 1.27 1.27))))
  (property "Description" "Programmable fully integrated Lightning Sensor IC" (at 229.87 87.63 0) (hide yes) (show_name no) (do_not_autoplace no) (effects (font (size 1.27 1.27))))
  (pin "6")
  (pin "9")
  (pin "3")
  (pin "4")
  (pin "11")
  (pin "15")
  (pin "1")
  (pin "8")
  (pin "13")
  (pin "12")
  (pin "2")
  (pin "16")
  (pin "7")
  (pin "10")
  (pin "17")
  (pin "5"))
 (symbol
  (lib_id "Device:LED")
  (at 189.23 104.14 180)
  (unit 1)
  (body_style 1)
  (exclude_from_sim no)
  (in_bom yes)
  (on_board yes)
  (in_pos_files yes)
  (dnp no)
  (fields_autoplaced yes)
  (property "Reference" "D1" (at 190.8175 96.52 0) (show_name no) (do_not_autoplace no) (effects (font (size 1.27 1.27))))
  (property "Value" "LED" (at 190.8175 99.06 0) (show_name no) (do_not_autoplace no) (effects (font (size 1.27 1.27))))
  (property "Footprint" "" (at 189.23 104.14 0) (hide yes) (show_name no) (do_not_autoplace no) (effects (font (size 1.27 1.27))))
  (property "Datasheet" "" (at 189.23 104.14 0) (hide yes) (show_name no) (do_not_autoplace no) (effects (font (size 1.27 1.27))))
  (property "Description" "Light emitting diode" (at 189.23 104.14 0) (hide yes) (show_name no) (do_not_autoplace no) (effects (font (size 1.27 1.27))))
  (property "Sim.Pins" "1=K 2=A" (at 189.23 104.14 0) (hide yes) (show_name no) (do_not_autoplace no) (effects (font (size 1.27 1.27))))
  (pin "1")
  (pin "2"))
 (symbol
  (lib_id "RF_Module:ESP32-WROOM-32")
  (at 140.97 91.44 0)
  (unit 1)
  (body_style 1)
  (exclude_from_sim no)
  (in_bom yes)
  (on_board yes)
  (in_pos_files yes)
  (dnp no)
  (fields_autoplaced yes)
  (property "Reference" "U1" (at 143.1133 53.34 0) (show_name no) (do_not_autoplace no) (effects (font (size 1.27 1.27)) (justify left)))
  (property "Value" "ESP32-WROOM-32" (at 143.1133 55.88 0) (show_name no) (do_not_autoplace no) (effects (font (size 1.27 1.27)) (justify left)))
  (property "Footprint" "RF_Module:ESP32-WROOM-32" (at 140.97 129.54 0) (hide yes) (show_name no) (do_not_autoplace no) (effects (font (size 1.27 1.27))))
  (property "Datasheet" "https://www.espressif.com/sites/default/files/documentation/esp32-wroom-32_datasheet_en.pdf" (at 133.35 90.17 0) (hide yes) (show_name no) (do_not_autoplace no) (effects (font (size 1.27 1.27))))
  (property "Description" "RF Module, ESP32-D0WDQ6 SoC, Wi-Fi 802.11b/g/n, Bluetooth, BLE, 32-bit, 2.7-3.6V, onboard antenna, SMD" (at 140.97 91.44 0) (hide yes) (show_name no) (do_not_autoplace no) (effects (font (size 1.27 1.27))))
  (pin "34")
  (pin "36")
  (pin "33")
  (pin "32")
  (pin "35")
  (pin "26")
  (pin "37")
  (pin "29")
  (pin "27")
  (pin "31")
  (pin "30")
  (pin "28")
  (pin "39")
  (pin "38")
  (pin "3")
  (pin "9")
  (pin "17")
  (pin "12")
  (pin "14")
  (pin "15")
  (pin "10")
  (pin "2")
  (pin "8")
  (pin "7")
  (pin "16")
  (pin "1")
  (pin "4")
  (pin "6")
  (pin "13")
  (pin "11")
  (pin "5")
  (pin "21")
  (pin "19")
  (pin "23")
  (pin "20")
  (pin "22")
  (pin "24")
  (pin "25")
  (pin "18"))
 (symbol
  (lib_id "power:+3V3")
  (at 232.41 68.58 0)
  (unit 1)
  (body_style 1)
  (exclude_from_sim no)
  (in_bom yes)
  (on_board yes)
  (in_pos_files yes)
  (dnp no)
  (fields_autoplaced yes)
  (property "Reference" "#PWR07" (at 232.41 72.39 0) (hide yes) (show_name no) (do_not_autoplace no) (effects (font (size 1.27 1.27))))
  (property "Value" "+3V3" (at 232.41 63.5 0) (show_name no) (do_not_autoplace no) (effects (font (size 1.27 1.27))))
  (property "Footprint" "" (at 232.41 68.58 0) (hide yes) (show_name no) (do_not_autoplace no) (effects (font (size 1.27 1.27))))
  (property "Datasheet" "" (at 232.41 68.58 0) (hide yes) (show_name no) (do_not_autoplace no) (effects (font (size 1.27 1.27))))
  (property "Description" "Power symbol creates a global label with name \"+3V3\"" (at 232.41 68.58 0) (hide yes) (show_name no) (do_not_autoplace no) (effects (font (size 1.27 1.27))))
  (pin "1"))
 (symbol
  (lib_id "Device:Buzzer")
  (at 172.72 81.28 0)
  (unit 1)
  (body_style 1)
  (exclude_from_sim no)
  (in_bom yes)
  (on_board yes)
  (in_pos_files yes)
  (dnp no)
  (fields_autoplaced yes)
  (property "Reference" "BZ1" (at 176.53 80.0099 0) (show_name no) (do_not_autoplace no) (effects (font (size 1.27 1.27)) (justify left)))
  (property "Value" "Buzzer" (at 176.53 82.5499 0) (show_name no) (do_not_autoplace no) (effects (font (size 1.27 1.27)) (justify left)))
  (property "Footprint" "" (at 172.085 78.74 90) (hide yes) (show_name no) (do_not_autoplace no) (effects (font (size 1.27 1.27))))
  (property "Datasheet" "" (at 172.085 78.74 90) (hide yes) (show_name no) (do_not_autoplace no) (effects (font (size 1.27 1.27))))
  (property "Description" "Buzzer, polarized" (at 172.72 81.28 0) (hide yes) (show_name no) (do_not_autoplace no) (effects (font (size 1.27 1.27))))
  (pin "2")
  (pin "1"))
 (symbol
  (lib_id "power:GND")
  (at 203.2 115.57 0)
  (unit 1)
  (body_style 1)
  (exclude_from_sim no)
  (in_bom yes)
  (on_board yes)
  (in_pos_files yes)
  (dnp no)
  (fields_autoplaced yes)
  (property "Reference" "#PWR02" (at 203.2 121.92 0) (hide yes) (show_name no) (do_not_autoplace no) (effects (font (size 1.27 1.27))))
  (property "Value" "GND" (at 203.2 120.65 0) (show_name no) (do_not_autoplace no) (effects (font (size 1.27 1.27))))
  (property "Footprint" "" (at 203.2 115.57 0) (hide yes) (show_name no) (do_not_autoplace no) (effects (font (size 1.27 1.27))))
  (property "Datasheet" "" (at 203.2 115.57 0) (hide yes) (show_name no) (do_not_autoplace no) (effects (font (size 1.27 1.27))))
  (property "Description" "Power symbol creates a global label with name \"GND\" , ground" (at 203.2 115.57 0) (hide yes) (show_name no) (do_not_autoplace no) (effects (font (size 1.27 1.27))))
  (pin "1"))
 (symbol
  (lib_id "power:GND")
  (at 189.23 86.36 0)
  (unit 1)
  (body_style 1)
  (exclude_from_sim no)
  (in_bom yes)
  (on_board yes)
  (in_pos_files yes)
  (dnp no)
  (fields_autoplaced yes)
  (property "Reference" "#PWR06" (at 189.23 92.71 0) (hide yes) (show_name no) (do_not_autoplace no) (effects (font (size 1.27 1.27))))
  (property "Value" "GND" (at 189.23 91.44 0) (show_name no) (do_not_autoplace no) (effects (font (size 1.27 1.27))))
  (property "Footprint" "" (at 189.23 86.36 0) (hide yes) (show_name no) (do_not_autoplace no) (effects (font (size 1.27 1.27))))
  (property "Datasheet" "" (at 189.23 86.36 0) (hide yes) (show_name no) (do_not_autoplace no) (effects (font (size 1.27 1.27))))
  (property "Description" "Power symbol creates a global label with name \"GND\" , ground" (at 189.23 86.36 0) (hide yes) (show_name no) (do_not_autoplace no) (effects (font (size 1.27 1.27))))
  (pin "1"))
 (symbol
  (lib_id "power:GND")
  (at 203.2 125.73 0)
  (unit 1)
  (body_style 1)
  (exclude_from_sim no)
  (in_bom yes)
  (on_board yes)
  (in_pos_files yes)
  (dnp no)
  (fields_autoplaced yes)
  (property "Reference" "#PWR03" (at 203.2 132.08 0) (hide yes) (show_name no) (do_not_autoplace no) (effects (font (size 1.27 1.27))))
  (property "Value" "GND" (at 203.2 130.81 0) (show_name no) (do_not_autoplace no) (effects (font (size 1.27 1.27))))
  (property "Footprint" "" (at 203.2 125.73 0) (hide yes) (show_name no) (do_not_autoplace no) (effects (font (size 1.27 1.27))))
  (property "Datasheet" "" (at 203.2 125.73 0) (hide yes) (show_name no) (do_not_autoplace no) (effects (font (size 1.27 1.27))))
  (property "Description" "Power symbol creates a global label with name \"GND\" , ground" (at 203.2 125.73 0) (hide yes) (show_name no) (do_not_autoplace no) (effects (font (size 1.27 1.27))))
  (pin "1"))
 (symbol
  (lib_id "Device:R")
  (at 170.18 124.46 90)
  (unit 1)
  (body_style 1)
  (exclude_from_sim no)
  (in_bom yes)
  (on_board yes)
  (in_pos_files yes)
  (dnp no)
  (fields_autoplaced yes)
  (property "Reference" "R3" (at 170.18 118.11 90) (show_name no) (do_not_autoplace no) (effects (font (size 1.27 1.27))))
  (property "Value" "R" (at 170.18 120.65 90) (show_name no) (do_not_autoplace no) (effects (font (size 1.27 1.27))))
  (property "Footprint" "" (at 170.18 126.238 90) (hide yes) (show_name no) (do_not_autoplace no) (effects (font (size 1.27 1.27))))
  (property "Datasheet" "" (at 170.18 124.46 0) (hide yes) (show_name no) (do_not_autoplace no) (effects (font (size 1.27 1.27))))
  (property "Description" "Resistor" (at 170.18 124.46 0) (hide yes) (show_name no) (do_not_autoplace no) (effects (font (size 1.27 1.27))))
  (pin "1")
  (pin "2"))
 (sheet_instances
  (path ""
   (page "1")))
 (embedded_fonts no))
